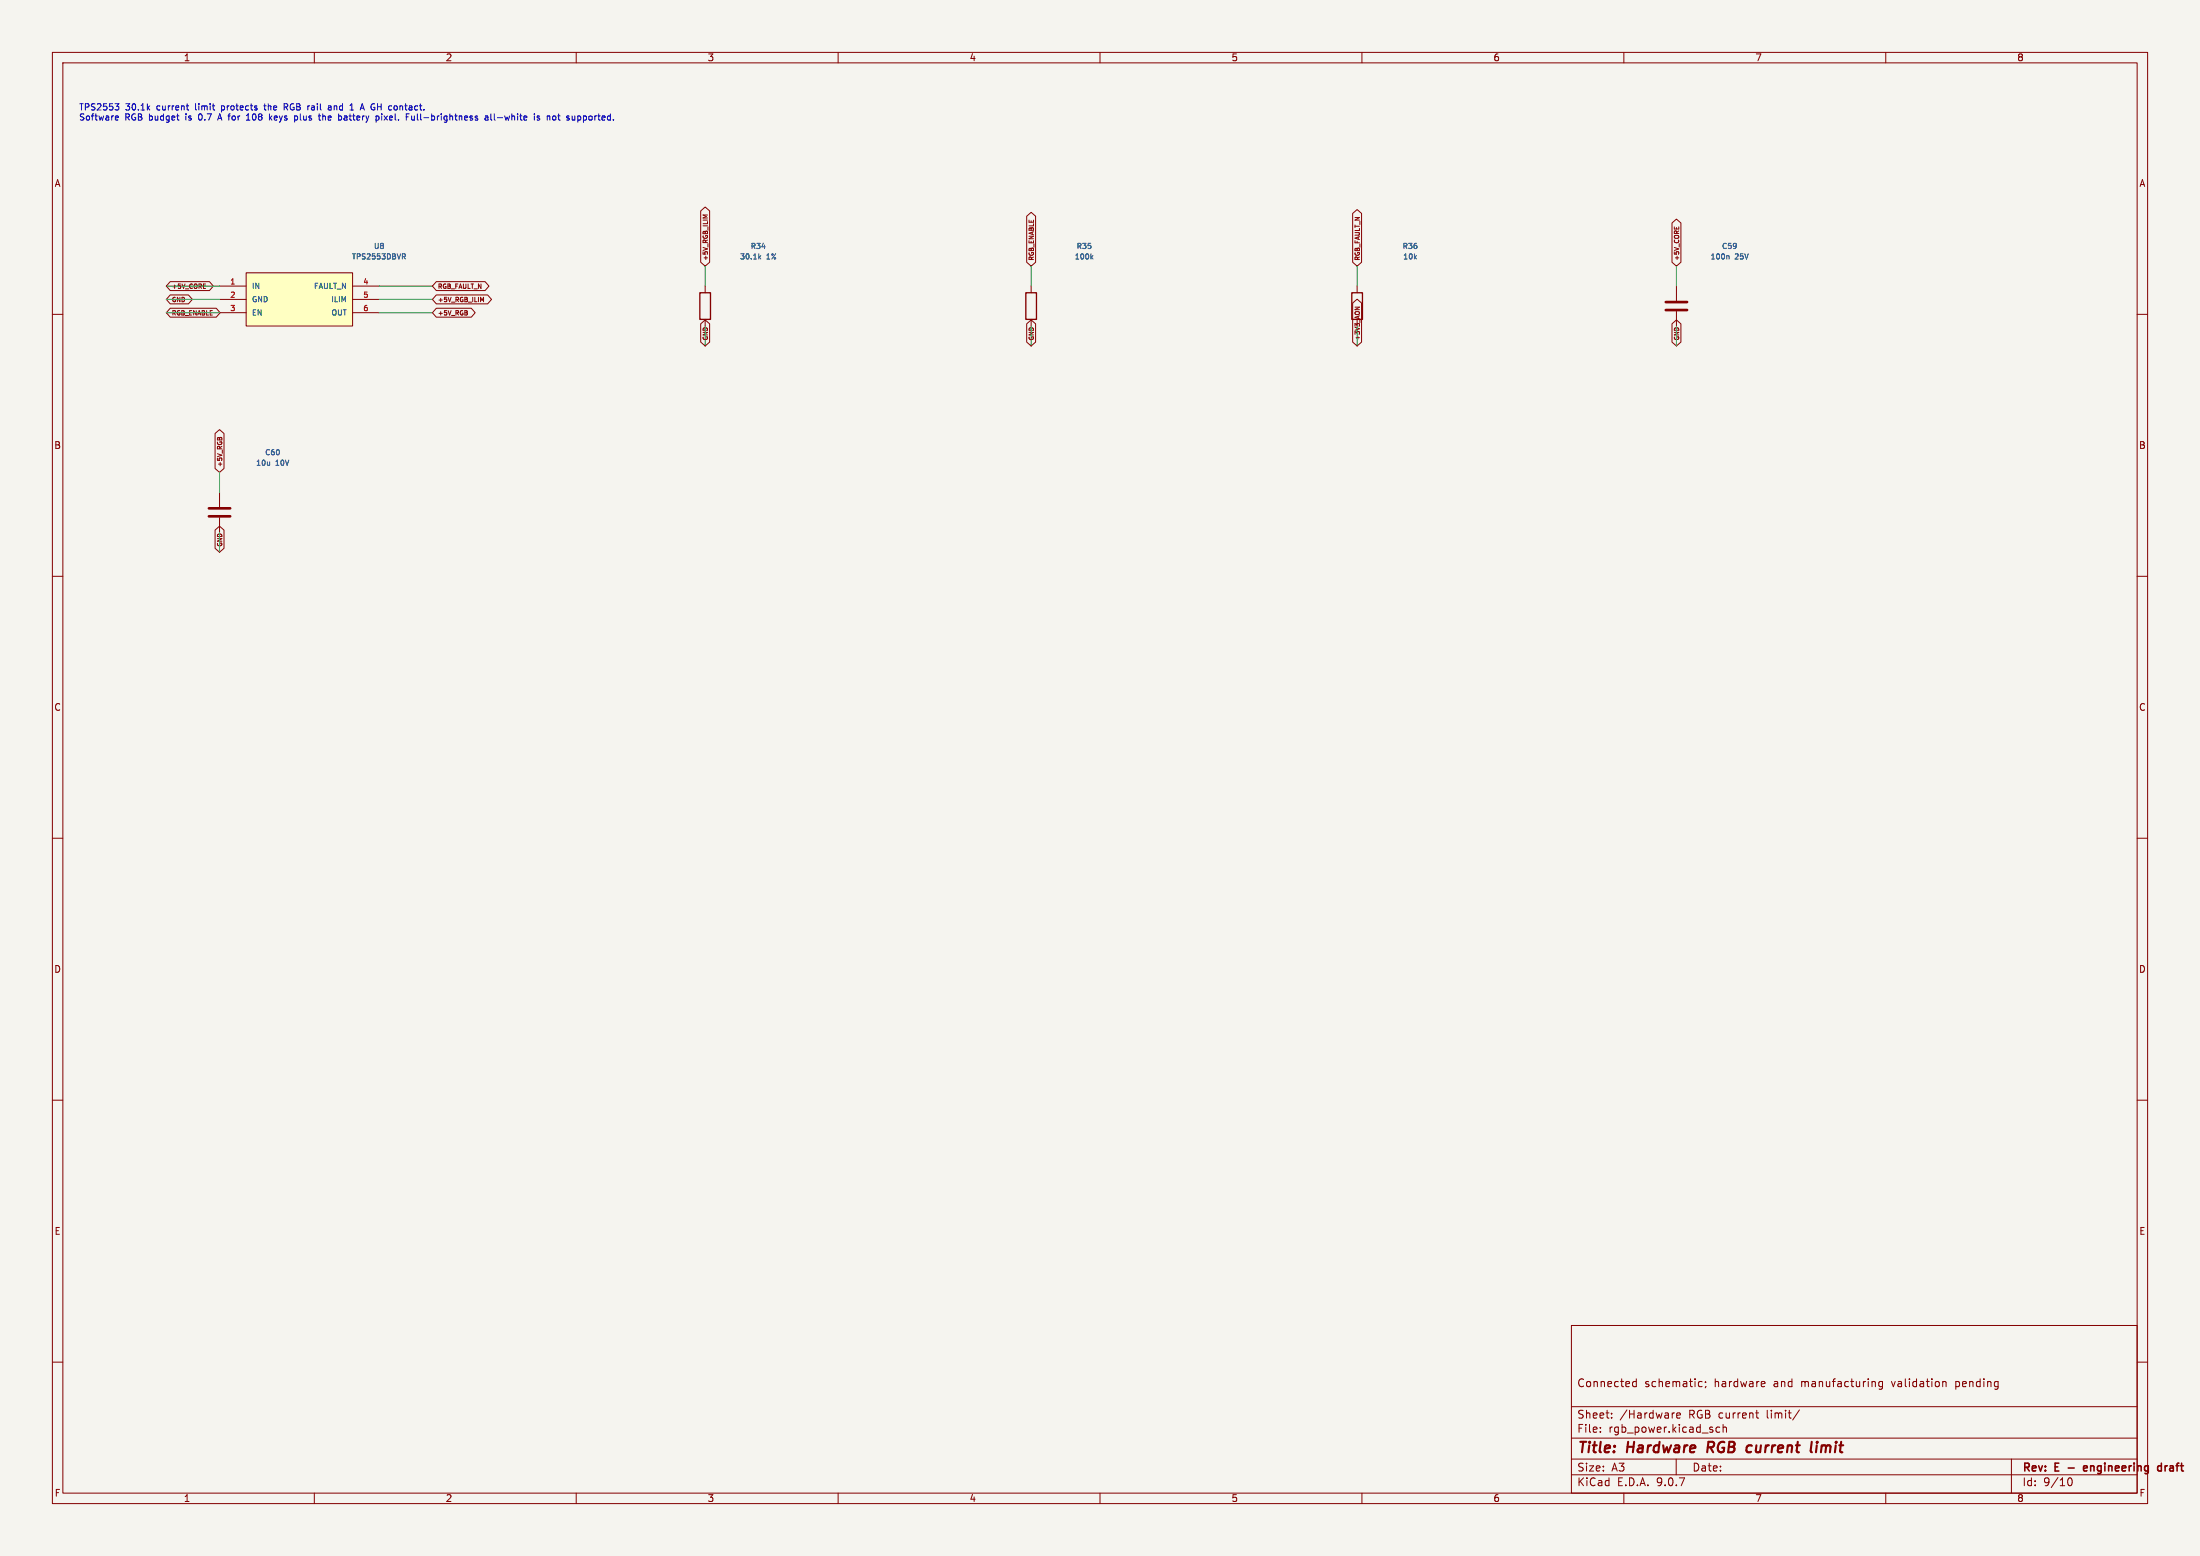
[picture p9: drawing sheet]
<svg xmlns="http://www.w3.org/2000/svg" width="420mm" height="297mm" viewBox="0 0 420 297" stroke-linecap="round" stroke-linejoin="round" font-family="sans-serif">
<path d="M0 0h420v297h-420z" fill="#f5f4ef" stroke="#f5f4ef" stroke-width=".19"/>
<g fill="none" stroke="#840000" stroke-width=".19">
<path d="M10 10h400v277h-400zM12 12h396v273h-396zM60 10v2M110 10v2M160 10v2M210 10v2M260 10v2M310 10v2M360 10v2M10 60h2M408 60h2M41.9 94v2.8"/>
<path d="M41.9 98.8v2.8M10 110h2M408 110h2M10 160h2M408 160h2M10 210h2M408 210h2M300 253h108v32h-108zM10 260h2M300 278.5h108M300 274.5h108M300 268.5h108"/>
<path d="M305.5 273.2v.2M305.5 272.5v.1M307.7 270.5v.2M307.7 269.8v.1M311.7 264.4l.2 .3 .5-.1M312.4 263.2v1.5M312.4 263.8l-.5-.1-.2 .3M319.7 269.7l-.3 .1M320 278.5v3M320.1 270.2l.7-.2-.1-.2-.4-.1-.2 .2 .1 .7h.5M324.4 264.6h.5M324.4 263.8h.5"/>
<path d="M325.6 263.8v.1M325.7 264.6l-.2 .3M328.3 272.5l-.4-.1-.3 .3 .1 .6h.6M328.9 272.5l.3-.1 .3 .1 .1 .9M328.9 271.9v1.5M335.2 269.7h.5M335.4 270.5l.3 .2M336.4 263.7l.5 .1v.2l-.7 .2M336.9 264.6l-.5 .1M343.5 269.1l-1.3 1.9M357.9 263.8l.1 .9M359.4 263.8l-.5-.1-.2 .3 .1 .6h.6"/>
<path d="M359.4 263.7v1.2l-.3 .3-.4-.1M370.9 263.8h.5l.1 .9M384 278.5v6.5M408 260h2M60 285v2M110 285v2M160 285v2M210 285v2M260 285v2M300 281.5h108M310 285v2M360 285v2"/>
<path d="M394.7 282.7l.2-.5 .2-.1a.8 .8 0 0 1 .5 .7 .8 .8 0 0 1-.5 .8l-.2-.2-.2-.4"/>
</g>
<path d="M398.4 279.9l-.4-.1-.2 .2v.7h.6M412.6 279.9l-.4-.1-.3 .3 .1 .6h.6M412.6 279.3v1.5M398.5 280.1l-.7 .2" fill="none" stroke="#840000" stroke-width=".3"/>
<path d="M326.2 275.2l-.3 2M333.9 275.9l.5 .1M334.3 277.1l-.6 .1M346.8 275.9l-.1 1.3M346.9 275.2v.2" fill="none" stroke="#840000" stroke-width=".4"/>
<path d="M39.9 97h4M39.9 98.6h4" fill="none" stroke="#840000" stroke-width=".51"/>
<path d="M47 52.1h20.3v10.1h-20.3z" fill="#ffffc2"/>
<g fill="none" stroke="#840000" stroke-width=".19">
<path d="M32.5 53.8h7.5l.7 .8-.7 .9h-7.5l-.8-.9zM32.5 58.8h8.8l.7 .9-.7 .8h-8.8l-.8-.8zM32.5 56.3h3.5l.7 .9-.7 .8h-3.5l-.8-.8zM38.8 55.1h.4M38.8 54.2h.4M41.9 54.6h5.1M41.9 57.2h5.1M41.9 59.7h5.1M47 52.1h20.3v10.1h-20.3zM67.3 54.6h5.1M67.3 57.2h5.1M67.3 59.7h5.1"/>
<path d="M83.3 56.3h9.8l.7 .9-.7 .8h-9.8l-.8-.8zM83.3 53.8h9.3l.7 .8-.7 .9h-9.3l-.8-.9zM83.3 58.8h6.7l.7 .9-.7 .8h-6.7l-.8-.8zM92 57.4l.3-.7v.9M133.8 40.3l.8-.8 .9 .8v9.8l-.9 .7-.8-.7zM134.6 54.6v1.3M135.1 41h-.9l.6 .3M196 41.3l.8-.8 .9 .8v8.8l-.9 .7-.8-.7zM196.8 54.6v1.3M258.2 40.7l.9-.7 .8 .7v9.4l-.8 .7-.9-.7zM258.2 57.8l.9-.7 .8 .7v7.5l-.8 .7-.9-.7zM258.7 58.6h.8l-.8 .5"/>
<path d="M259.1 54.6v1.3M319.2 42.6l.8-.8 .9 .8v7.5l-.9 .7-.8-.7zM319.6 43.3v.4M320 54.6v2.8M320 59.4v2.8M320.5 43.3v.4M133.8 61.8l.8-.7 .9 .7v3.5l-.9 .7-.8-.7zM134.6 61v1.2M196 61.8l.8-.7 .9 .7v3.5l-.9 .7-.8-.7zM196.8 61v1.2M319.2 61.8l.8-.7 .9 .7v3.5l-.9 .7-.8-.7zM41.1 82.7l.8-.7 .9 .7v6.7l-.9 .8-.8-.8z"/>
<path d="M41.1 101.2l.8-.8 .9 .8v3.5l-.9 .7-.8-.7z"/>
</g>
<path d="M76.8 48.4h.4l.2 .2-.1 .3-.5 .1M77.1 49l.3 .4M144.9 49.1l.3 .3M145.2 48.8l-.3 .4M208.4 49.1l.3 .3M208.7 48.8l-.4 .4M329.8 48.8l.3 .1v.5" fill="none" stroke="#006464" stroke-width=".19"/>
<path d="M318 57.7h4.1M318 59.2h4.1" fill="none" stroke="#840000" stroke-width=".51"/>
<path d="M133.6 55.9h2v5.1h-2zM195.8 55.9h2.1v5.1h-2.1zM258.1 55.9h2v5.1h-2z" fill="none" stroke="#840000" stroke-width=".25"/>
<g fill="none" stroke="#009600" stroke-width=".19">
<path d="M31.7 54.6h10.2M31.7 57.2h10.2M31.7 59.7h10.2M72.4 54.6h10.1M72.4 57.2h10.1M72.4 59.7h10.1M134.6 50.8v3.8M196.8 50.8v3.8M259.1 50.8v3.8M320 50.8v3.8M134.6 62.2v3.8M196.8 62.2v3.8"/>
<path d="M259.1 62.2v3.8M320 62.2v3.8M41.9 90.2v3.8M41.9 101.6v3.8"/>
</g>
<g fill="none" stroke="#0000c2" stroke-width=".19">
<path d="M22 19.8h.7l-.4 .5M50.5 19.8v1l.2 .2M54.8 19.9l-.6-.1v1.2M22.1 22.9h.4M22.1 22.2l.3-.1 .2 .3-.6 .1M22.5 20.3l.2 .2v.3l-.2 .2M35.6 20.2h.4M35.8 20.9l.2 .1M38 22v.7M41.7 22.6h.5M42 21.7l-.4 1.2M47 22.9h.7"/>
<path d="M47.4 21.7v1.2M50.4 20.2h.4M51.6 22.5l.3 .4M51.9 22.1l-.5 .5M54.5 20.4l.4 .6M54.8 20.4h-.6M56.7 22.2l.1 .2-.1 .5M61.6 22.2h.5v.7M61.6 21.7v1.2M62.7 20.3h.5v.7M63.2 20.5h-.4l-.2 .2 .2 .3 .4-.1M65.7 22.2h.5"/>
<path d="M66.2 22.4l-.5 .2 .1 .3h.4M66.8 21h.7M72.3 22.2v.6M72.9 22.1v.8M73.3 22.1l.7 .8M74 22.1l-.7 .8M78.6 22.1v.8l.5-.1M79.1 22.1v.8M92.6 22.2h.5l.1 .7M93.2 22.4l-.6 .2 .2 .3h.4M93.7 21.7v1.1l.2 .1M94.4 21.7v1.1l.1 .1"/>
<path d="M102 21.7v.1M102 22.1v.8M103 22.2l-.3-.1-.2 .2 .1 .2 .4 .1v.3h-.5M106.5 22.1h.4M106.6 21.7v1.1l.3 .1M110.4 22.1l.4 .1 .1 .2-.1 .4-.4 .1"/>
</g>
<g font-size="2.8" fill="#840000">
<text x="301" y="277.9">Title:</text>
<text x="310.6" y="277.9">Hardware</text>
<text x="326.8" y="277.9">RGB</text>
<text x="335.1" y="277.9">current</text>
<text x="348.1" y="277.9">limit</text>
</g>
<g font-size="2.1" fill="#840000">
<text x="301" y="265">Connected</text>
<text x="313.9" y="265">schematic;</text>
<text x="327.3" y="265">hardware</text>
<text x="338.7" y="265">and</text>
<text x="344.1" y="265">manufacturing</text>
<text x="361.6" y="265">validation</text>
<text x="373.9" y="265">pending</text>
<text x="301" y="273.7">File:</text>
<text x="301" y="271">Sheet:</text>
<text x="307.1" y="273.7">rgb_power.kicad_sch</text>
<text x="309.2" y="271">/Hardware</text>
<text x="322.4" y="271">RGB current</text>
<text x="337.5" y="271">limit/</text>
<text x="301" y="281.1">Size:</text>
<text x="307.6" y="281.1">A3</text>
<text x="323" y="281.1">Date:</text>
<text x="386" y="281.3">Rev:</text>
<text x="392.4" y="281.3">E</text>
<text x="395.5" y="281.3">-</text>
<text x="399.1" y="281.3">engineering</text>
<text x="413.8" y="281.3">draft</text>
<text x="301" y="283.9">KiCad</text>
<text x="308.7" y="283.9">E.D.A.</text>
<text x="316.3" y="283.9">9.0.7</text>
<text x="386" y="283.9">Id:</text>
<text x="390.1" y="283.9">9/10</text>
</g>
<g font-size="1.8" fill="#840000">
<text x="35" y="11.9">1</text>
<text x="85" y="11.9">2</text>
<text x="135" y="11.9">3</text>
<text x="185" y="11.9">4</text>
<text x="235" y="11.9">5</text>
<text x="285" y="11.9">6</text>
<text x="335" y="11.9">7</text>
<text x="385" y="11.9">8</text>
<text x="10.3" y="35.9">A</text>
<text x="408.3" y="35.9">A</text>
<text x="10.3" y="85.9">B</text>
<text x="408.2" y="85.9">B</text>
<text x="10.3" y="135.9">C</text>
<text x="408.2" y="135.9">C</text>
<text x="10.3" y="185.9">D</text>
<text x="408.2" y="185.9">D</text>
<text x="10.3" y="235.9">E</text>
<text x="408.3" y="235.9">E</text>
<text x="10.3" y="285.9">F</text>
<text x="35" y="286.9">1</text>
<text x="85" y="286.9">2</text>
<text x="135" y="286.9">3</text>
<text x="185" y="286.9">4</text>
<text x="235" y="286.9">5</text>
<text x="285" y="286.9">6</text>
<text x="335" y="286.9">7</text>
<text x="385" y="286.9">8</text>
<text x="408.3" y="285.9">F</text>
</g>
<g font-size="1.7" fill="#0000c2">
<text x="15" y="21.4">TPS2553</text>
<text x="15" y="23.3">Software</text>
<text x="23.8" y="23.3">RGB budget</text>
<text x="24" y="21.4">30.1k</text>
<text x="30.1" y="21.4">current</text>
<text x="35.8" y="23.3">is</text>
<text x="37.6" y="21.4">limit</text>
<text x="38.4" y="23.3">0.7</text>
<text x="42.4" y="23.3">A for</text>
<text x="42.8" y="21.4">protects</text>
<text x="48.2" y="23.3">108</text>
<text x="51.2" y="21.4">the</text>
<text x="52.8" y="23.3">keys</text>
<text x="55.2" y="21.4">RGB rail</text>
<text x="57.8" y="23.3">plus</text>
<text x="62.7" y="23.3">the</text>
<text x="64.1" y="21.4">and</text>
<text x="66.6" y="23.3">battery</text>
<text x="68.4" y="21.4">1</text>
<text x="70.7" y="21.4">A GH contact.</text>
<text x="74" y="23.3">pixel.</text>
<text x="80" y="23.3">Full-brightness</text>
<text x="95.3" y="23.3">all-white</text>
<text x="104.9" y="23.3">is</text>
<text x="107.6" y="23.3">not</text>
<text x="111.5" y="23.3">supported.</text>
</g>
<g font-size="1.4" fill="#006464">
<text x="71.3" y="47.7">U8</text>
<text x="143.2" y="47.7">R34</text>
<text x="205.4" y="47.7">R35</text>
<text x="267.7" y="47.7">R36</text>
<text x="328.6" y="47.7">C59</text>
<text x="67.1" y="49.7">TPS2553DBVR</text>
<text x="141.2" y="49.7">30.1k</text>
<text x="146.3" y="49.7">1%</text>
<text x="205" y="49.7">100k</text>
<text x="267.8" y="49.7">10k</text>
<text x="326.4" y="49.7">100n</text>
<text x="331.2" y="49.7">25V</text>
<text x="48" y="55.3">IN</text>
<text x="48" y="57.9">GND</text>
<text x="59.8" y="55.3">FAULT_N</text>
<text x="63.1" y="57.9">ILIM</text>
<text x="48" y="60.4">EN</text>
<text x="63.1" y="60.4">OUT</text>
<text x="48.8" y="89.1">10u</text>
<text x="50.5" y="87.1">C60</text>
<text x="52.6" y="89.1">10V</text>
</g>
<g font-size="1.4" fill="#a90000">
<text x="43.8" y="54.4">1</text>
<text x="43.8" y="56.9">2</text>
<text x="43.8" y="59.4">3</text>
<text x="69.2" y="54.4">4</text>
<text x="69.2" y="56.9">5</text>
<text x="69.2" y="59.4">6</text>
</g>
<g font-size="1.2" fill="#840000">
<text x="135.3" y="49.8" transform="rotate(-90 135.3 49.8)">+5V_RGB_ILIM</text>
<text x="197.6" y="49.8" transform="rotate(-90 197.6 49.8)">RGB_ENABLE</text>
<text x="259.8" y="49.8" transform="rotate(-90 259.8 49.8)">RGB_FAULT_N</text>
<text x="320.8" y="49.8" transform="rotate(-90 320.8 49.8)">+5V_CORE</text>
<text x="32.7" y="55.3">+5V_CORE</text>
<text x="32.7" y="57.9">GND</text>
<text x="83.5" y="57.9">+5V_RGB_ILIM</text>
<text x="83.5" y="55.3">RGB_FAULT_N</text>
<text x="32.7" y="60.4">RGB_ENABLE</text>
<text x="83.5" y="60.4">+5V_RGB</text>
<text x="135.3" y="65.1" transform="rotate(-90 135.3 65.1)">GND</text>
<text x="197.6" y="65.1" transform="rotate(-90 197.6 65.1)">GND</text>
<text x="259.8" y="65.1" transform="rotate(-90 259.8 65.1)">+3V3_AON</text>
<text x="320.8" y="65.1" transform="rotate(-90 320.8 65.1)">GND</text>
<text x="42.6" y="89.2" transform="rotate(-90 42.6 89.2)">+5V_RGB</text>
<text x="42.6" y="104.5" transform="rotate(-90 42.6 104.5)">GND</text>
</g>
</svg>
